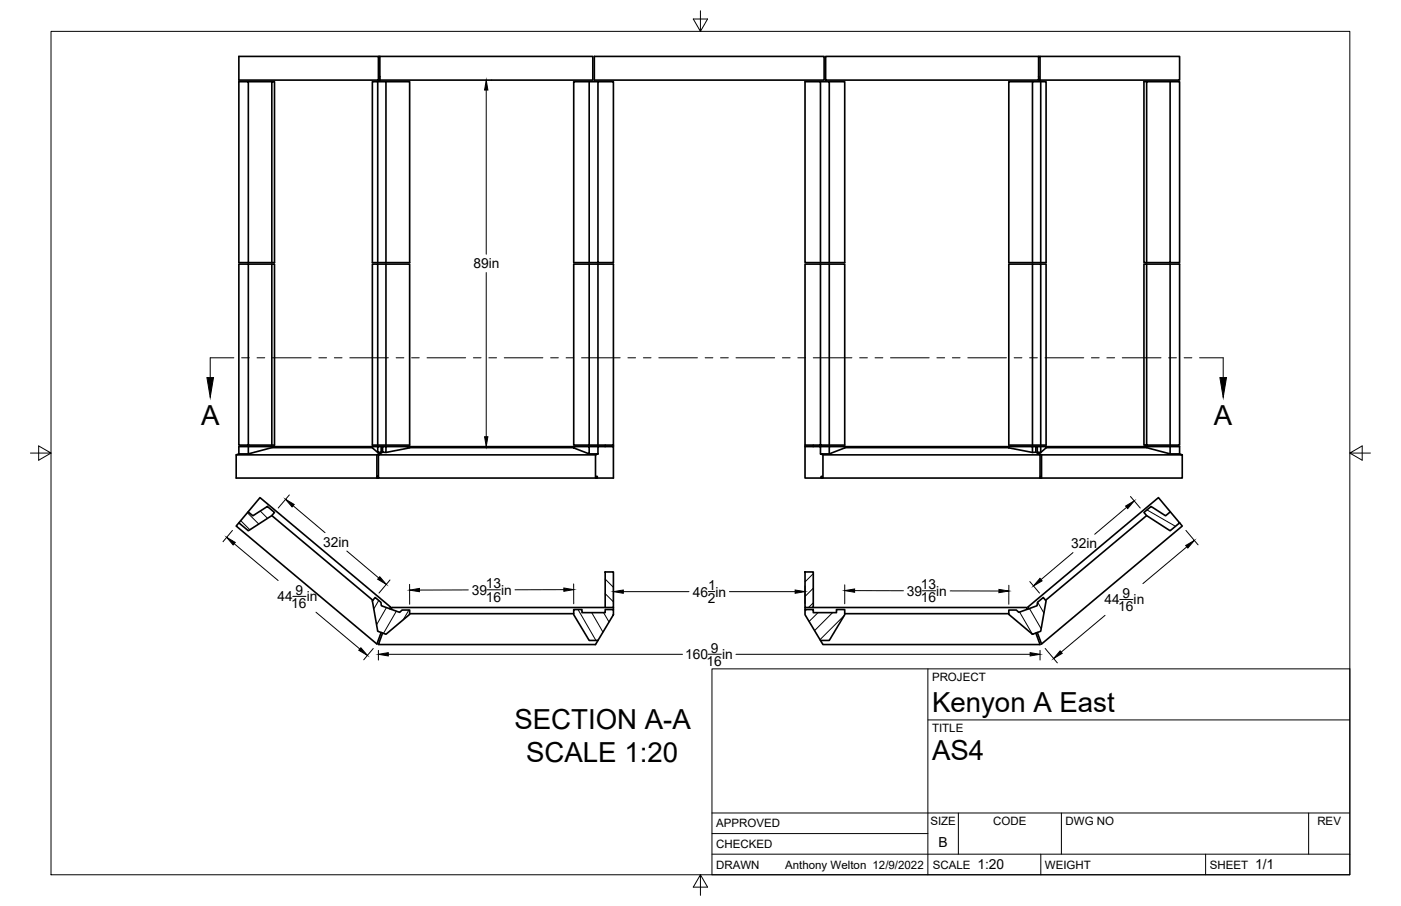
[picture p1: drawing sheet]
<svg xmlns="http://www.w3.org/2000/svg" width="432mm" height="279mm" viewBox="0 0 432 279" stroke-linecap="round" stroke-linejoin="round" font-family="sans-serif">
<!-- layer: Visible -->
<g fill="none" stroke="#000" stroke-width=".51">
<path d="M73.6 17.4h43v7.3h-43zM116.6 17.4h.5M117.1 17.4h65.6v7.3h-65.6zM183.2 17.4h70.8v7.3h-70.8zM254.5 17.4h65.6v7.3h-65.6zM320.1 17.4h.4v7.3M320.5 17.4h43.1v7.3h-43.1M73.6 25.2h2.9v55.8h-2.9zM76.5 25.2h7.3M116.4 25.2h2.6v55.8M117.1 23.6l-.1 1.1h-.4M119 25.2h7.3v55.8h-11.5v-55.8h1.6v55.8"/>
<path d="M181.6 25.2h-4.8v55.8h12.3v-55.8h-4.8v55.8M184.3 25.2h-2.7v55.8M252.9 25.2h2.7v55.8M255.6 25.2h4.7v55.8h-12.2v-55.8h4.8v55.8M318.2 25.2h-7.3v55.8h11.5v-55.8h-1.6M320.1 23.6l.1 1.1h.3M353.4 25.2h-.8v55.8h11v-55.8h-3v55.8M360.6 25.2h-7.2v55.8M76.5 81.4h7.3v55.9M76.5 81h8.1v-55.8h-.8v55.8M83.8 81.4h.8v55.9h-11v-55.9h2.9v55.9M116.4 81.4h2.6v55.9"/>
<path d="M119 81.4h7.3v55.9h-11.5v-55.9h1.6v55.9M181.6 81.4h2.7v55.9M184.3 81.4h4.8v55.9h-12.3v-55.9h4.8v55.9M252.9 81.4h2.7v55.9M255.6 81.4h4.7v55.9h-12.2v-55.9h4.8v55.9M318.2 81.4h-7.3v55.9h11.5v-55.9h-1.6M318.2 81v-55.8h2.6v55.8M353.4 81.4h7.2v55.9M360.6 81.4h3v55.9h-11v-55.9h.8v55.9M76.5 137.7v2.3M83.8 137.7v.3M114.8 137.7v.4l1.6 1.4"/>
<path d="M114.8 138h-31l-7.3 2h-2.9M116.4 137.7h-42.8v2.3l-.8 .3v7.1h43.4M117.5 137.7h-1.1v1.8l1.1-.1M117.9 137.7h1.1v1.8l-1.1-.1zM117.9 137.7h-.4v1.7l-1.3 .9M117.9 139.4l-1.3 .9M119 137.7h7.3v.4l-7.3 1.4M126.3 137.7h50.5M126.3 138h50.5M176.8 137.7h4.8v2.3l-4.8-1.9zM181.6 137.7h2.7M181.6 140h2.7"/>
<path d="M184.3 140v-2.3h4.8v9.7h-5.3M184.3 140l-.8 .3v7.1h.3M186.5 137.3v.4M189.1 137.3v.4M248.1 137.7v9.7h5v-.5h.3v.5M248.1 137.7h4.8v2.3M248.1 137.3v.4M250.7 137.3v.4M252.9 137.7h2.7M255.6 140v-2.3h4.7v.4l-4.7 1.9h-2.7l.7 .3h66.9v7.1M260.3 137.7h50.6M260.3 138h50.6"/>
<path d="M310.9 138.1l7.3 1.4 1.1-.1 1.2 .9M310.9 138.1v-.4h7.3v1.8M318.2 137.3v-55.9h2.6v55.9M318.2 137.7h1.1v1.7M319.3 137.7h.4v1.7l1.3 .9v7.1h-.2v-.5l-.3 .5M319.7 137.7h1.1v1.8M320.8 137.7h42.8v2.3M322.4 138h31l7.2 2h3l.8 .3h-43.4M322.4 138.1l-1.6 1.4-1.1-.1M322.4 137.7v.4M353.4 137.7v.3M360.6 137.7v2.3"/>
<path d="M72.8 140.3h43.4M76.5 157.8l1.4 1.3 4.5-2.9 2.2 1.8-.8 1-7.3 4.7-2.9-2.5zM76.5 157.8l3.6-4.3 40.2 33.7-.2 .5M83.8 159l31.1 26.1M116.2 140.3v7.1h.2v-.5l.2 .5M116.4 147.4h.1M183.5 140.3h-66.9v7.1h66.9M183.8 147.4v-.5h.3v.5M253.1 147.4h.5M253.6 140.3v7.1h66.9M320.7 147.4h.1M352.6 158l2.2-1.8 4.4 2.9 1.5-1.3 2.9 3.4-3 2.5-7.2-4.7z"/>
<path d="M353.4 159l-31.1 26.1M360.7 157.8l-3.7-4.3-40.2 33.7 .3 .5M364.4 140.3v7.1h-43.4M73.6 161.2l-.8 1 43.4 36.4 1.3-3.5M186.5 176.4h2.6v10.9h-2.6zM248.1 176.4h2.6v10.9h-2.6zM363.6 161.2l.8 1-43.4 36.4-1.3-3.5M115.6 184.3l1.8 1.5 .1 1 5.7 2 .7-.7h2.4v1.4l-7.3 6.1-2.6-.9-1.6-9.4zM117.9 195.2l-1.3 3.6h66.9l.8-1.3M126.3 189.3h50.5M176.8 188h2.6v.9h7.1v-.9h2.6v1.6l-4.8 7.9h-2.7l-4.8-7.9zM186.5 187.3h-65.7l-.2 .6"/>
<path d="M189.1 187.3v.7M248.1 188h2.6v.9h7.1v-.9h2.5v1.6l-4.7 7.9h-2.7l-4.8-7.9zM248.1 187.3v.7M250.7 187.3h65.7l.2 .6M260.3 189.3h50.6M310.9 188.1h2.3l.8 .7 5.6-2 .2-1 1.7-1.5 .9 1-1.6 9.4-2.6 .9-7.3-6.1zM319.3 195.2l1.2 3.6h-66.9l-.7-1.3"/>
</g>
<!-- layer: Border -->
<path d="M15.7 9.7h400.3v260.1h-400.3zM215.9 3.3v6.4l-2.2-3.8h4.4l-2.2 3.8M9.4 139.7h6.3l-3.8-2.2v4.4l3.8-2.2M416 139.7l3.8 2.2v-4.4l-3.8 2.2h6.4M215.9 269.8l2.2 3.8h-4.4l2.2-3.8v6.3" fill="none" stroke="#000" stroke-width=".31"/>
<!-- layer: Titleblock -->
<path d="M219.4 206.3h196.6v63.5h-196.6zM286 206.3v63.5M286 222h130M219.4 257.1h66.6M219.4 250.7h196.6M295.4 250.7v12.7M327.1 250.7v12.7M403.3 250.7v12.7M219.4 263.4h196.6M320.8 263.4v6.4M371.6 263.4v6.4" fill="none" stroke="#000" stroke-width=".31"/>
<!-- layer: Hatching -->
<g fill="none" stroke="#000" stroke-width=".31">
<path d="M76.2 158.1l3.6 3.5M80.2 157.6l2.3 2.3M353.5 157.2l8.8 5.1M74.2 160.5l2.8 2.9M186.5 178.6l2.6 2.5M188.8 176.4l.3 .2M250.7 176.9l-2.6 2.6M116.7 185.2l-1.5 2.6M119.1 187.4l-3 5.3M122.2 188.5l-4 6.8M126 188.1l-1.7 3M178.2 188l5.5 9.5"/>
<path d="M182.4 188.9l3.4 6M186 188.9l1.7 2.9M186.5 183.1l2.6 2.5M248.6 188l-.5 .4M250.7 181.4l-2.6 2.5M250.7 185.9l-1.5 1.4M252.1 188.9l-2.7 2.8M256.6 188.9l-5.5 5.6M260.2 189.9l-7.5 7.4M310.9 189.3l.2 .3M314.3 188.8l3.9 6.8M317.3 187.7l3.6 6.2"/>
<path d="M319.8 185.7l1.9 3.3"/>
</g>
<!-- layer: Section Lines -->
<g fill="none" stroke="#000" stroke-width=".31">
<path d="M72.1 110.3h-7.3v6.1M74.5 110.3h2.3M79.2 110.3h2.4M84 110.3h11.9M98.3 110.3h2.3M103 110.3h2.4M107.8 110.3h11.9M122.1 110.3h2.4M126.9 110.3h2.3M131.6 110.3h11.9M145.9 110.3h2.4M150.7 110.3h2.3"/>
<path d="M155.4 110.3h11.9M169.7 110.3h2.4M174.5 110.3h2.3M179.2 110.3h11.9M193.5 110.3h2.4M198.3 110.3h2.4M203.1 110.3h11.8M217.3 110.3h2.4M222.1 110.3h2.4M226.8 110.3h12M241.1 110.3h2.4M245.9 110.3h2.4"/>
<path d="M250.7 110.3h11.9M264.9 110.3h2.4M269.7 110.3h2.4M274.5 110.3h11.9M288.8 110.3h2.3M293.5 110.3h2.4M298.3 110.3h11.9M312.6 110.3h2.4M317.3 110.3h2.4M322.1 110.3h11.9M336.4 110.3h2.4M341.1 110.3h2.4"/>
<path d="M345.9 110.3h11.9M360.2 110.3h2.4M365 110.3h2.3M369.7 110.3h7.3v6.1"/>
</g>
<path d="M63.8 116.4h2l-1 6.1zM376 116.4h2l-1 6.1z" fill="#000" stroke="#000" stroke-width=".31"/>
<!-- layer: FD_Dimensions -->
<g fill="none" stroke="#000" stroke-width=".31">
<path d="M149.9 27.8v50.6M151.4 24.7h.2M149.9 84.1v50.6M151.4 137.7h.2M89.2 152.6l-3.5 4.1M90.3 156l9.9 8.3M347.2 156.4l-9.8 8.4M348.4 153.1l3 3.6M71.6 163.6l-2.9 3.5M72.2 167.7l13.5 11.3M106.9 169.9l9.8 8.3M120.2 178.9l-3.4 4"/>
<path d="M317.4 179.3l3 3.6M330.7 170.4l-9.8 8.3M365.5 163.6l3.8 4.4M365.8 168.6l-13.5 11.4M90.2 183.9h4.1M97.4 188.8l13.5 11.4M115 200l-2.9 3.5M126.2 180.2l.1 6.2M144.3 181.9l-15 .1M150.2 181.9h4M173.8 181.8l-15.1 .1M176.8 180.1v6.1"/>
<path d="M189.1 180.7v5.5M192.1 182.5h20.2M218.3 182.4h2M224.8 182.5h20.3M248.1 180.7v5.5M260.3 180.4v5.8M263.4 182.1l15 .1M284.3 182.2h4.1M292.8 182.2l15.1 .1M310.9 180.5v5.9M322.1 200l3.8 4.4M340.6 189.8l-13.5 11.3"/>
<path d="M345.1 184.9h4.1M116.6 200.6v3M119.7 201.8h90.7M218.2 201.8h4.1M226.8 201.8h90.7M320.5 200.6v3"/>
</g>
<g fill="#000" stroke="#000" stroke-width=".31">
<path d="M149.9 24.7l.5 3.1h-1zM149.4 134.7h1l-.5 3zM88 154l2.7 1.6-.7 .7zM346.9 156.1l2.7-1.6-2 2.3zM69.9 165.7l2.6 1.6-.6 .8zM117.1 177.9l2 2.3-2.7-1.6zM320.5 178.4l.7 .7-2.7 1.6zM365.4 168.2l2.7-1.5-2 2.3zM111.2 199.8l2 2.3-2.6-1.6zM126.2 182l3.1-.5v1zM173.8 181.3l3 .5-3 .6zM189.1 182.5l3-.6v1.1z"/>
<path d="M245.1 181.9l3 .6-3 .5zM260.3 182.1l3.1-.5v1zM307.9 181.8l3 .5-3 .5zM116.6 201.8l3.1-.5v1zM317.5 201.3l3 .5-3 .5zM326.7 200.7l.7 .8-2.7 1.6z"/>
</g>
<g font-size="8.5">
<text x="62" y="131.2">A</text>
<text x="374.2" y="131.2">A</text>
<text x="287.3" y="219.5">Kenyon A East</text>
<text x="158.5" y="224.9">SECTION A-A</text>
<text x="162.1" y="235.1">SCALE 1:20</text>
<text x="287.3" y="234.5">AS4</text>
</g>
<g font-size="4.3">
<text x="145.9" y="82.7">89in</text>
<text x="99.6" y="168.6">32in</text>
<text x="330.1" y="169.1">32in</text>
<text x="85.5" y="185.4">44</text>
<text x="91.1" y="183.4">9</text>
<text x="94.5" y="185.4">in</text>
<text x="145.4" y="183.4">39</text>
<text x="149.7" y="181.4">13</text>
<text x="149.7" y="185.5">16</text>
<text x="154.4" y="183.4">in</text>
<text x="213.6" y="184">46 in</text>
<text x="218.2" y="186">2</text>
<text x="218.3" y="181.9">1</text>
<text x="279.5" y="183.7">39</text>
<text x="283.8" y="181.7">13</text>
<text x="283.8" y="185.8">16</text>
<text x="288.5" y="183.7">in</text>
<text x="346" y="184.4">9</text>
<text x="89.8" y="187.5">16</text>
<text x="340.4" y="186.4">44</text>
<text x="344.6" y="188.5">16</text>
<text x="349.4" y="186.4">in</text>
<text x="211.2" y="203.3">160</text>
<text x="219.1" y="201.3">9</text>
<text x="222.5" y="203.3">in</text>
<text x="217.8" y="205.4">16</text>
<text x="289.3" y="261.2">B</text>
<text x="301.2" y="268.1">1:20</text>
<text x="386.8" y="268.1">1/1</text>
</g>
<g font-size="3.5">
<text x="287.3" y="210.1">PROJECT</text>
<text x="287.3" y="225.8">TITLE</text>
<text x="220.7" y="255.2">APPROVED</text>
<text x="286.7" y="254.5">SIZE</text>
<text x="306.1" y="254.5">CODE</text>
<text x="328.4" y="254.5">DWG NO</text>
<text x="406" y="254.5">REV</text>
<text x="220.7" y="261.5">CHECKED</text>
<text x="220.7" y="267.9">DRAWN</text>
<text x="242" y="267.9">Anthony Welton 12/9/2022</text>
<text x="287.5" y="267.9">SCALE</text>
<text x="322.1" y="267.9">WEIGHT</text>
<text x="372.9" y="267.9">SHEET</text>
</g>
</svg>
